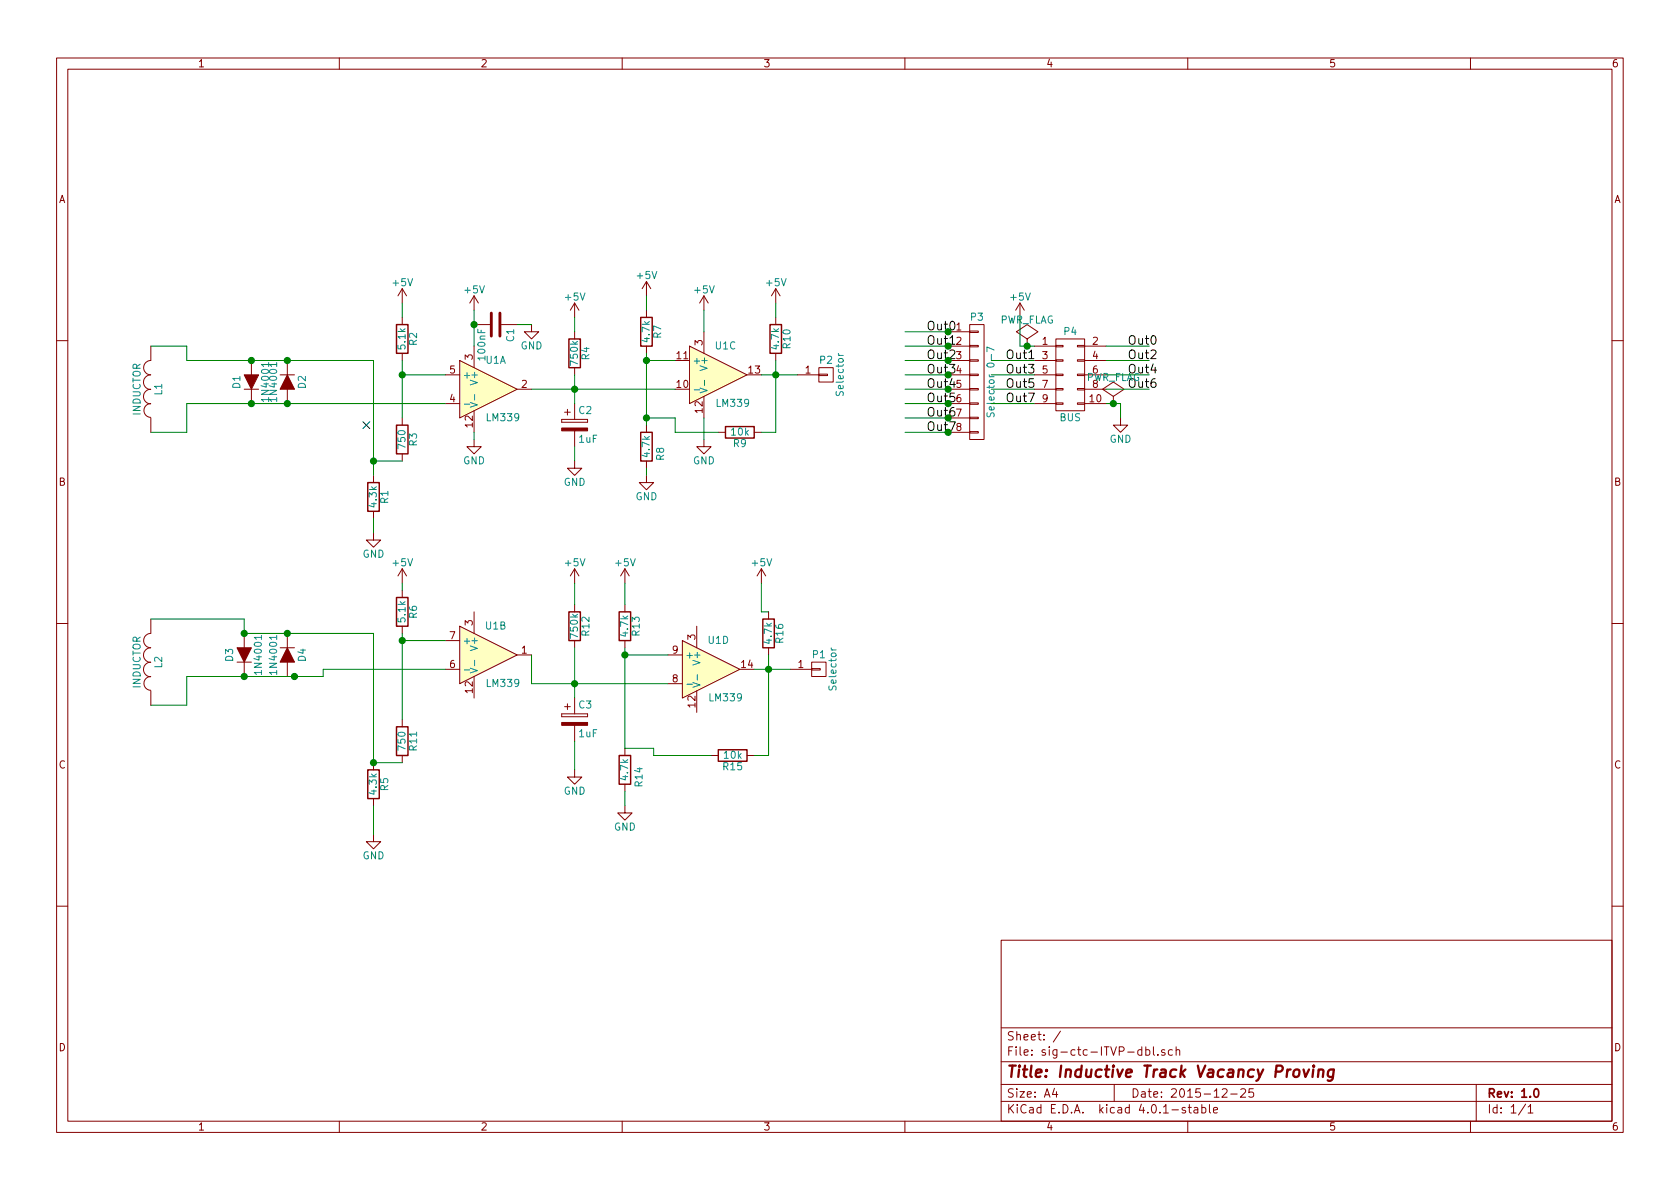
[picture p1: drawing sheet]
EESchema Schematic File Version 2
LIBS:power
LIBS:device
LIBS:transistors
LIBS:conn
LIBS:linear
LIBS:regul
LIBS:74xx
LIBS:cmos4000
LIBS:adc-dac
LIBS:memory
LIBS:xilinx
LIBS:microcontrollers
LIBS:dsp
LIBS:microchip
LIBS:analog_switches
LIBS:motorola
LIBS:texas
LIBS:intel
LIBS:audio
LIBS:interface
LIBS:digital-audio
LIBS:philips
LIBS:display
LIBS:cypress
LIBS:siliconi
LIBS:opto
LIBS:atmel
LIBS:contrib
LIBS:valves
LIBS:sig-ctc-ITVP-dbl-cache
EELAYER 25 0
EELAYER END
$Descr A4 11693 8268
encoding utf-8
Sheet 1 1
Title "Inductive Track Vacancy Proving"
Date "2015-12-25"
Rev "1.0"
Comp ""
Comment1 ""
Comment2 ""
Comment3 ""
Comment4 ""
$EndDescr
$Comp
L LM339 U1
U 3 1
P 5000 2600
F 0 "U1" H 5050 2800 50  0000 C CNN
F 1 "LM339" H 5100 2400 50  0000 C CNN
F 2 "Housings_DIP:DIP-14_W7.62mm" H 4950 2700 50  0001 C CNN
F 3 "" H 5050 2800 50  0000 C CNN
	3    5000 2600
	1    0    0    -1  
$EndComp
$Comp
L LM339 U1
U 1 1
P 3400 2700
F 0 "U1" H 3450 2900 50  0000 C CNN
F 1 "LM339" H 3500 2500 50  0000 C CNN
F 2 "Housings_DIP:DIP-14_W7.62mm" H 3350 2800 50  0001 C CNN
F 3 "" H 3450 2900 50  0000 C CNN
	1    3400 2700
	1    0    0    -1  
$EndComp
$Comp
L LM339 U1
U 4 1
P 4950 4650
F 0 "U1" H 5000 4850 50  0000 C CNN
F 1 "LM339" H 5050 4450 50  0000 C CNN
F 2 "Housings_DIP:DIP-14_W7.62mm" H 4900 4750 50  0001 C CNN
F 3 "" H 5000 4850 50  0000 C CNN
	4    4950 4650
	1    0    0    -1  
$EndComp
$Comp
L LM339 U1
U 2 1
P 3400 4550
F 0 "U1" H 3450 4750 50  0000 C CNN
F 1 "LM339" H 3500 4350 50  0000 C CNN
F 2 "Housings_DIP:DIP-14_W7.62mm" H 3350 4650 50  0001 C CNN
F 3 "" H 3450 4750 50  0000 C CNN
	2    3400 4550
	1    0    0    -1  
$EndComp
$Comp
L R R2
U 1 1
P 2800 2350
F 0 "R2" V 2880 2350 50  0000 C CNN
F 1 "5.1k" V 2800 2350 50  0000 C CNN
F 2 "Resistors_ThroughHole:Resistor_Horizontal_RM10mm" V 2730 2350 50  0001 C CNN
F 3 "" H 2800 2350 50  0000 C CNN
	1    2800 2350
	1    0    0    -1  
$EndComp
$Comp
L R R3
U 1 1
P 2800 3050
F 0 "R3" V 2880 3050 50  0000 C CNN
F 1 "750" V 2800 3050 50  0000 C CNN
F 2 "Resistors_ThroughHole:Resistor_Horizontal_RM10mm" V 2730 3050 50  0001 C CNN
F 3 "" H 2800 3050 50  0000 C CNN
	1    2800 3050
	1    0    0    -1  
$EndComp
$Comp
L R R1
U 1 1
P 2600 3450
F 0 "R1" V 2680 3450 50  0000 C CNN
F 1 "4.3k" V 2600 3450 50  0000 C CNN
F 2 "Resistors_ThroughHole:Resistor_Horizontal_RM10mm" V 2530 3450 50  0001 C CNN
F 3 "" H 2600 3450 50  0000 C CNN
	1    2600 3450
	1    0    0    -1  
$EndComp
NoConn ~ 2550 2950
$Comp
L D D2
U 1 1
P 2000 2650
F 0 "D2" H 2000 2750 50  0000 C CNN
F 1 "1N4001" H 2000 2550 50  0000 C CNN
F 2 "Diodes_ThroughHole:Diode_DO-41_SOD81_Horizontal_RM10" H 2000 2650 50  0001 C CNN
F 3 "" H 2000 2650 50  0000 C CNN
	1    2000 2650
	0    1    1    0   
$EndComp
$Comp
L D D1
U 1 1
P 1750 2650
F 0 "D1" H 1750 2750 50  0000 C CNN
F 1 "1N4001" H 1750 2550 50  0000 C CNN
F 2 "Diodes_ThroughHole:Diode_DO-41_SOD81_Horizontal_RM10" H 1750 2650 50  0001 C CNN
F 3 "" H 1750 2650 50  0000 C CNN
	1    1750 2650
	0    -1   -1   0   
$EndComp
$Comp
L INDUCTOR L1
U 1 1
P 1050 2700
F 0 "L1" V 1000 2700 50  0000 C CNN
F 1 "INDUCTOR" V 1150 2700 50  0000 C CNN
F 2 "Air_Coils_SML_NEOSID:CST306-3A" H 1050 2700 50  0001 C CNN
F 3 "" H 1050 2700 50  0000 C CNN
	1    1050 2700
	-1   0    0    1   
$EndComp
$Comp
L GND #PWR01
U 1 1
P 3300 3050
F 0 "#PWR01" H 3300 2800 50  0001 C CNN
F 1 "GND" H 3300 2900 50  0000 C CNN
F 2 "" H 3300 3050 50  0000 C CNN
F 3 "" H 3300 3050 50  0000 C CNN
	1    3300 3050
	1    0    0    -1  
$EndComp
$Comp
L GND #PWR02
U 1 1
P 4900 3050
F 0 "#PWR02" H 4900 2800 50  0001 C CNN
F 1 "GND" H 4900 2900 50  0000 C CNN
F 2 "" H 4900 3050 50  0000 C CNN
F 3 "" H 4900 3050 50  0000 C CNN
	1    4900 3050
	1    0    0    -1  
$EndComp
$Comp
L GND #PWR03
U 1 1
P 2600 3700
F 0 "#PWR03" H 2600 3450 50  0001 C CNN
F 1 "GND" H 2600 3550 50  0000 C CNN
F 2 "" H 2600 3700 50  0000 C CNN
F 3 "" H 2600 3700 50  0000 C CNN
	1    2600 3700
	1    0    0    -1  
$EndComp
$Comp
L +5V #PWR04
U 1 1
P 3300 2150
F 0 "#PWR04" H 3300 2000 50  0001 C CNN
F 1 "+5V" H 3300 2290 50  0000 C CNN
F 2 "" H 3300 2150 50  0000 C CNN
F 3 "" H 3300 2150 50  0000 C CNN
	1    3300 2150
	1    0    0    -1  
$EndComp
$Comp
L +5V #PWR05
U 1 1
P 2800 2100
F 0 "#PWR05" H 2800 1950 50  0001 C CNN
F 1 "+5V" H 2800 2240 50  0000 C CNN
F 2 "" H 2800 2100 50  0000 C CNN
F 3 "" H 2800 2100 50  0000 C CNN
	1    2800 2100
	1    0    0    -1  
$EndComp
$Comp
L +5V #PWR06
U 1 1
P 4900 2150
F 0 "#PWR06" H 4900 2000 50  0001 C CNN
F 1 "+5V" H 4900 2290 50  0000 C CNN
F 2 "" H 4900 2150 50  0000 C CNN
F 3 "" H 4900 2150 50  0000 C CNN
	1    4900 2150
	1    0    0    -1  
$EndComp
$Comp
L C C1
U 1 1
P 3450 2250
F 0 "C1" H 3475 2350 50  0000 L CNN
F 1 "100nF" H 3475 2150 50  0000 L CNN
F 2 "Capacitors_ThroughHole:C_Disc_D6_P5" H 3488 2100 50  0001 C CNN
F 3 "" H 3450 2250 50  0000 C CNN
	1    3450 2250
	0    1    1    0   
$EndComp
$Comp
L GND #PWR07
U 1 1
P 3700 2250
F 0 "#PWR07" H 3700 2000 50  0001 C CNN
F 1 "GND" H 3700 2100 50  0000 C CNN
F 2 "" H 3700 2250 50  0000 C CNN
F 3 "" H 3700 2250 50  0000 C CNN
	1    3700 2250
	1    0    0    -1  
$EndComp
$Comp
L R R4
U 1 1
P 4000 2450
F 0 "R4" V 4080 2450 50  0000 C CNN
F 1 "750k" V 4000 2450 50  0000 C CNN
F 2 "Resistors_ThroughHole:Resistor_Horizontal_RM10mm" V 3930 2450 50  0001 C CNN
F 3 "" H 4000 2450 50  0000 C CNN
	1    4000 2450
	1    0    0    -1  
$EndComp
$Comp
L GND #PWR08
U 1 1
P 4000 3200
F 0 "#PWR08" H 4000 2950 50  0001 C CNN
F 1 "GND" H 4000 3050 50  0000 C CNN
F 2 "" H 4000 3200 50  0000 C CNN
F 3 "" H 4000 3200 50  0000 C CNN
	1    4000 3200
	1    0    0    -1  
$EndComp
$Comp
L +5V #PWR09
U 1 1
P 4000 2200
F 0 "#PWR09" H 4000 2050 50  0001 C CNN
F 1 "+5V" H 4000 2340 50  0000 C CNN
F 2 "" H 4000 2200 50  0000 C CNN
F 3 "" H 4000 2200 50  0000 C CNN
	1    4000 2200
	1    0    0    -1  
$EndComp
$Comp
L R R7
U 1 1
P 4500 2300
F 0 "R7" V 4580 2300 50  0000 C CNN
F 1 "4.7k" V 4500 2300 50  0000 C CNN
F 2 "Resistors_ThroughHole:Resistor_Horizontal_RM10mm" V 4430 2300 50  0001 C CNN
F 3 "" H 4500 2300 50  0000 C CNN
	1    4500 2300
	1    0    0    -1  
$EndComp
$Comp
L R R8
U 1 1
P 4500 3100
F 0 "R8" V 4600 3050 50  0000 C CNN
F 1 "4.7k" V 4500 3100 50  0000 C CNN
F 2 "Resistors_ThroughHole:Resistor_Horizontal_RM10mm" V 4430 3100 50  0001 C CNN
F 3 "" H 4500 3100 50  0000 C CNN
	1    4500 3100
	1    0    0    -1  
$EndComp
$Comp
L R R9
U 1 1
P 5150 3000
F 0 "R9" V 5230 3000 50  0000 C CNN
F 1 "10k" V 5150 3000 50  0000 C CNN
F 2 "Resistors_ThroughHole:Resistor_Horizontal_RM10mm" V 5080 3000 50  0001 C CNN
F 3 "" H 5150 3000 50  0000 C CNN
	1    5150 3000
	0    1    1    0   
$EndComp
$Comp
L R R10
U 1 1
P 5400 2350
F 0 "R10" V 5480 2350 50  0000 C CNN
F 1 "4.7k" V 5400 2350 50  0000 C CNN
F 2 "Resistors_ThroughHole:Resistor_Horizontal_RM10mm" V 5330 2350 50  0001 C CNN
F 3 "" H 5400 2350 50  0000 C CNN
	1    5400 2350
	1    0    0    -1  
$EndComp
$Comp
L +5V #PWR010
U 1 1
P 5400 2100
F 0 "#PWR010" H 5400 1950 50  0001 C CNN
F 1 "+5V" H 5400 2240 50  0000 C CNN
F 2 "" H 5400 2100 50  0000 C CNN
F 3 "" H 5400 2100 50  0000 C CNN
	1    5400 2100
	1    0    0    -1  
$EndComp
$Comp
L +5V #PWR011
U 1 1
P 4500 2050
F 0 "#PWR011" H 4500 1900 50  0001 C CNN
F 1 "+5V" H 4500 2190 50  0000 C CNN
F 2 "" H 4500 2050 50  0000 C CNN
F 3 "" H 4500 2050 50  0000 C CNN
	1    4500 2050
	1    0    0    -1  
$EndComp
$Comp
L GND #PWR012
U 1 1
P 4500 3300
F 0 "#PWR012" H 4500 3050 50  0001 C CNN
F 1 "GND" H 4500 3150 50  0000 C CNN
F 2 "" H 4500 3300 50  0000 C CNN
F 3 "" H 4500 3300 50  0000 C CNN
	1    4500 3300
	1    0    0    -1  
$EndComp
$Comp
L CONN_02X05 P4
U 1 1
P 7450 2600
F 0 "P4" H 7450 2900 50  0000 C CNN
F 1 "BUS" H 7450 2300 50  0000 C CNN
F 2 "Pin_Headers:Pin_Header_Straight_2x05" H 7450 1400 50  0001 C CNN
F 3 "" H 7450 1400 50  0000 C CNN
	1    7450 2600
	1    0    0    -1  
$EndComp
$Comp
L +5V #PWR013
U 1 1
P 7100 2200
F 0 "#PWR013" H 7100 2050 50  0001 C CNN
F 1 "+5V" H 7100 2340 50  0000 C CNN
F 2 "" H 7100 2200 50  0000 C CNN
F 3 "" H 7100 2200 50  0000 C CNN
	1    7100 2200
	1    0    0    -1  
$EndComp
$Comp
L GND #PWR014
U 1 1
P 7800 2900
F 0 "#PWR014" H 7800 2650 50  0001 C CNN
F 1 "GND" H 7800 2750 50  0000 C CNN
F 2 "" H 7800 2900 50  0000 C CNN
F 3 "" H 7800 2900 50  0000 C CNN
	1    7800 2900
	1    0    0    -1  
$EndComp
$Comp
L CONN_01X08 P3
U 1 1
P 6800 2650
F 0 "P3" H 6800 3100 50  0000 C CNN
F 1 "Selector 0-7" V 6900 2650 50  0000 C CNN
F 2 "Pin_Headers:Pin_Header_Straight_1x08" H 6800 2650 50  0001 C CNN
F 3 "" H 6800 2650 50  0000 C CNN
	1    6800 2650
	1    0    0    -1  
$EndComp
$Comp
L CONN_01X01 P2
U 1 1
P 5750 2600
F 0 "P2" H 5750 2700 50  0000 C CNN
F 1 "Selector" V 5850 2600 50  0000 C CNN
F 2 "Pin_Headers:Pin_Header_Straight_1x01" H 5750 2600 50  0001 C CNN
F 3 "" H 5750 2600 50  0000 C CNN
	1    5750 2600
	1    0    0    -1  
$EndComp
Text Label 6450 2300 0    60   ~ 0
Out0
Text Label 6450 2400 0    60   ~ 0
Out1
Text Label 6450 2500 0    60   ~ 0
Out2
Text Label 6450 2600 0    60   ~ 0
Out3
Text Label 6450 2700 0    60   ~ 0
Out4
Text Label 6450 2800 0    60   ~ 0
Out5
Text Label 6450 2900 0    60   ~ 0
Out6
Text Label 6450 3000 0    60   ~ 0
Out7
Text Label 7850 2400 0    60   ~ 0
Out0
Text Label 7000 2500 0    60   ~ 0
Out1
Text Label 7850 2500 0    60   ~ 0
Out2
Text Label 7000 2600 0    60   ~ 0
Out3
Text Label 7850 2600 0    60   ~ 0
Out4
Text Label 7000 2700 0    60   ~ 0
Out5
Text Label 7850 2700 0    60   ~ 0
Out6
Text Label 7000 2800 0    60   ~ 0
Out7
$Comp
L PWR_FLAG #FLG015
U 1 1
P 7750 2800
F 0 "#FLG015" H 7750 2895 50  0001 C CNN
F 1 "PWR_FLAG" H 7750 2980 50  0000 C CNN
F 2 "" H 7750 2800 50  0000 C CNN
F 3 "" H 7750 2800 50  0000 C CNN
	1    7750 2800
	1    0    0    -1  
$EndComp
$Comp
L PWR_FLAG #FLG016
U 1 1
P 7150 2400
F 0 "#FLG016" H 7150 2495 50  0001 C CNN
F 1 "PWR_FLAG" H 7150 2580 50  0000 C CNN
F 2 "" H 7150 2400 50  0000 C CNN
F 3 "" H 7150 2400 50  0000 C CNN
	1    7150 2400
	1    0    0    -1  
$EndComp
$Comp
L CP C2
U 1 1
P 4000 2950
F 0 "C2" H 4025 3050 50  0000 L CNN
F 1 "1uF" H 4025 2850 50  0000 L CNN
F 2 "Capacitors_ThroughHole:C_Radial_D5_L6_P2.5" H 4038 2800 50  0001 C CNN
F 3 "" H 4000 2950 50  0000 C CNN
	1    4000 2950
	1    0    0    -1  
$EndComp
$Comp
L INDUCTOR L2
U 1 1
P 1050 4600
F 0 "L2" V 1000 4600 50  0000 C CNN
F 1 "INDUCTOR" V 1150 4600 50  0000 C CNN
F 2 "Air_Coils_SML_NEOSID:CST306-3A" H 1050 4600 50  0001 C CNN
F 3 "" H 1050 4600 50  0000 C CNN
	1    1050 4600
	-1   0    0    1   
$EndComp
$Comp
L D D3
U 1 1
P 1700 4550
F 0 "D3" H 1700 4650 50  0000 C CNN
F 1 "1N4001" H 1700 4450 50  0000 C CNN
F 2 "Diodes_ThroughHole:Diode_DO-41_SOD81_Horizontal_RM10" H 1700 4550 50  0001 C CNN
F 3 "" H 1700 4550 50  0000 C CNN
	1    1700 4550
	0    -1   -1   0   
$EndComp
$Comp
L D D4
U 1 1
P 2000 4550
F 0 "D4" H 2000 4650 50  0000 C CNN
F 1 "1N4001" H 2000 4450 50  0000 C CNN
F 2 "Diodes_ThroughHole:Diode_DO-41_SOD81_Horizontal_RM10" H 2000 4550 50  0001 C CNN
F 3 "" H 2000 4550 50  0000 C CNN
	1    2000 4550
	0    1    1    0   
$EndComp
$Comp
L GND #PWR017
U 1 1
P 2600 5800
F 0 "#PWR017" H 2600 5550 50  0001 C CNN
F 1 "GND" H 2600 5650 50  0000 C CNN
F 2 "" H 2600 5800 50  0000 C CNN
F 3 "" H 2600 5800 50  0000 C CNN
	1    2600 5800
	1    0    0    -1  
$EndComp
$Comp
L R R5
U 1 1
P 2600 5450
F 0 "R5" V 2680 5450 50  0000 C CNN
F 1 "4.3k" V 2600 5450 50  0000 C CNN
F 2 "Resistors_ThroughHole:Resistor_Horizontal_RM10mm" V 2530 5450 50  0001 C CNN
F 3 "" H 2600 5450 50  0000 C CNN
	1    2600 5450
	1    0    0    -1  
$EndComp
$Comp
L R R11
U 1 1
P 2800 5150
F 0 "R11" V 2880 5150 50  0000 C CNN
F 1 "750" V 2800 5150 50  0000 C CNN
F 2 "Resistors_ThroughHole:Resistor_Horizontal_RM10mm" V 2730 5150 50  0001 C CNN
F 3 "" H 2800 5150 50  0000 C CNN
	1    2800 5150
	1    0    0    -1  
$EndComp
$Comp
L R R6
U 1 1
P 2800 4250
F 0 "R6" V 2880 4250 50  0000 C CNN
F 1 "5.1k" V 2800 4250 50  0000 C CNN
F 2 "Resistors_ThroughHole:Resistor_Horizontal_RM10mm" V 2730 4250 50  0001 C CNN
F 3 "" H 2800 4250 50  0000 C CNN
	1    2800 4250
	1    0    0    -1  
$EndComp
$Comp
L +5V #PWR018
U 1 1
P 2800 4050
F 0 "#PWR018" H 2800 3900 50  0001 C CNN
F 1 "+5V" H 2800 4190 50  0000 C CNN
F 2 "" H 2800 4050 50  0000 C CNN
F 3 "" H 2800 4050 50  0000 C CNN
	1    2800 4050
	1    0    0    -1  
$EndComp
Wire Wire Line
	1300 2800 3100 2800
Connection ~ 2000 2800
Wire Wire Line
	3100 2600 2800 2600
Wire Wire Line
	2800 2500 2800 2900
Connection ~ 2800 2600
Wire Wire Line
	2600 2500 2600 3300
Wire Wire Line
	1300 2500 2600 2500
Connection ~ 2000 2500
Wire Wire Line
	2600 3200 2800 3200
Connection ~ 1750 2500
Connection ~ 1750 2800
Wire Wire Line
	1300 2500 1300 2400
Wire Wire Line
	1300 2400 1050 2400
Wire Wire Line
	1050 3000 1300 3000
Wire Wire Line
	1300 3000 1300 2800
Wire Wire Line
	3300 2150 3300 2400
Connection ~ 3300 2250
Wire Wire Line
	3600 2250 3700 2250
Wire Wire Line
	3300 3000 3300 3050
Wire Wire Line
	4900 2900 4900 3050
Wire Wire Line
	2800 2100 2800 2200
Wire Wire Line
	4900 2150 4900 2300
Wire Wire Line
	4000 3100 4000 3200
Wire Wire Line
	4000 2200 4000 2300
Wire Wire Line
	4700 2500 4500 2500
Wire Wire Line
	4500 2450 4500 2950
Wire Wire Line
	5000 3000 4700 3000
Wire Wire Line
	4700 3000 4700 2900
Wire Wire Line
	4700 2900 4500 2900
Connection ~ 4500 2500
Connection ~ 4500 2900
Wire Wire Line
	5300 2600 5550 2600
Wire Wire Line
	5400 2500 5400 3000
Connection ~ 5400 2600
Wire Wire Line
	5400 2100 5400 2200
Wire Wire Line
	4500 2050 4500 2150
Wire Wire Line
	4500 3250 4500 3300
Wire Wire Line
	2600 3600 2600 3700
Connection ~ 2600 3200
Wire Wire Line
	7100 2200 7100 2400
Wire Wire Line
	7100 2400 7200 2400
Wire Wire Line
	7700 2800 7800 2800
Wire Wire Line
	7800 2800 7800 2900
Wire Wire Line
	6300 3000 6600 3000
Wire Wire Line
	6300 2900 6600 2900
Wire Wire Line
	6300 2800 6600 2800
Wire Wire Line
	6300 2700 6600 2700
Wire Wire Line
	6300 2600 6600 2600
Wire Wire Line
	6300 2500 6600 2500
Wire Wire Line
	6300 2400 6600 2400
Wire Wire Line
	6300 2300 6600 2300
Wire Wire Line
	7200 2500 6900 2500
Wire Wire Line
	7200 2600 6900 2600
Wire Wire Line
	7200 2700 6900 2700
Wire Wire Line
	7200 2800 6900 2800
Wire Wire Line
	7700 2400 8000 2400
Wire Wire Line
	8000 2500 7700 2500
Wire Wire Line
	7700 2600 8000 2600
Wire Wire Line
	7700 2700 8000 2700
Connection ~ 7750 2800
Connection ~ 7150 2400
Wire Wire Line
	3700 2700 4700 2700
Wire Wire Line
	4000 2600 4000 2800
Connection ~ 4000 2700
Connection ~ 6600 2300
Connection ~ 6600 2400
Connection ~ 6600 2500
Connection ~ 6600 2600
Connection ~ 6600 2700
Connection ~ 6600 2800
Connection ~ 6600 2900
Connection ~ 6600 3000
Wire Wire Line
	5400 3000 5300 3000
Wire Wire Line
	1050 4300 1700 4300
Wire Wire Line
	1700 4300 1700 4400
Wire Wire Line
	1700 4400 2600 4400
Wire Wire Line
	2600 4400 2600 5300
Connection ~ 2000 4400
Wire Wire Line
	2600 5300 2800 5300
Wire Wire Line
	2800 5000 2800 4400
Wire Wire Line
	3100 4450 2800 4450
Connection ~ 2800 4450
Wire Wire Line
	2800 4050 2800 4100
Wire Wire Line
	3100 4650 2250 4650
Wire Wire Line
	2250 4650 2250 4700
Wire Wire Line
	2250 4700 2000 4700
Wire Wire Line
	1300 4700 2050 4700
Connection ~ 2050 4700
Wire Wire Line
	1300 4700 1300 4900
Wire Wire Line
	1300 4900 1050 4900
Connection ~ 1700 4700
Connection ~ 1700 4400
Connection ~ 2600 5300
Wire Wire Line
	2600 5600 2600 5800
$Comp
L R R12
U 1 1
P 4000 4350
F 0 "R12" V 4080 4350 50  0000 C CNN
F 1 "750k" V 4000 4350 50  0000 C CNN
F 2 "Resistors_ThroughHole:Resistor_Horizontal_RM10mm" V 3930 4350 50  0001 C CNN
F 3 "" H 4000 4350 50  0000 C CNN
	1    4000 4350
	1    0    0    -1  
$EndComp
$Comp
L CP C3
U 1 1
P 4000 5000
F 0 "C3" H 4025 5100 50  0000 L CNN
F 1 "1uF" H 4025 4900 50  0000 L CNN
F 2 "Capacitors_ThroughHole:C_Radial_D5_L6_P2.5" H 4038 4850 50  0001 C CNN
F 3 "" H 4000 5000 50  0000 C CNN
	1    4000 5000
	1    0    0    -1  
$EndComp
$Comp
L GND #PWR019
U 1 1
P 4000 5350
F 0 "#PWR019" H 4000 5100 50  0001 C CNN
F 1 "GND" H 4000 5200 50  0000 C CNN
F 2 "" H 4000 5350 50  0000 C CNN
F 3 "" H 4000 5350 50  0000 C CNN
	1    4000 5350
	1    0    0    -1  
$EndComp
$Comp
L +5V #PWR020
U 1 1
P 4000 4050
F 0 "#PWR020" H 4000 3900 50  0001 C CNN
F 1 "+5V" H 4000 4190 50  0000 C CNN
F 2 "" H 4000 4050 50  0000 C CNN
F 3 "" H 4000 4050 50  0000 C CNN
	1    4000 4050
	1    0    0    -1  
$EndComp
$Comp
L +5V #PWR021
U 1 1
P 4350 4050
F 0 "#PWR021" H 4350 3900 50  0001 C CNN
F 1 "+5V" H 4350 4190 50  0000 C CNN
F 2 "" H 4350 4050 50  0000 C CNN
F 3 "" H 4350 4050 50  0000 C CNN
	1    4350 4050
	1    0    0    -1  
$EndComp
$Comp
L R R13
U 1 1
P 4350 4350
F 0 "R13" V 4430 4350 50  0000 C CNN
F 1 "4.7k" V 4350 4350 50  0000 C CNN
F 2 "Resistors_ThroughHole:Resistor_Horizontal_RM10mm" V 4280 4350 50  0001 C CNN
F 3 "" H 4350 4350 50  0000 C CNN
	1    4350 4350
	1    0    0    -1  
$EndComp
$Comp
L GND #PWR022
U 1 1
P 4350 5600
F 0 "#PWR022" H 4350 5350 50  0001 C CNN
F 1 "GND" H 4350 5450 50  0000 C CNN
F 2 "" H 4350 5600 50  0000 C CNN
F 3 "" H 4350 5600 50  0000 C CNN
	1    4350 5600
	1    0    0    -1  
$EndComp
$Comp
L R R14
U 1 1
P 4350 5350
F 0 "R14" V 4450 5300 50  0000 C CNN
F 1 "4.7k" V 4350 5350 50  0000 C CNN
F 2 "Resistors_ThroughHole:Resistor_Horizontal_RM10mm" V 4280 5350 50  0001 C CNN
F 3 "" H 4350 5350 50  0000 C CNN
	1    4350 5350
	1    0    0    -1  
$EndComp
$Comp
L R R15
U 1 1
P 5100 5250
F 0 "R15" V 5180 5250 50  0000 C CNN
F 1 "10k" V 5100 5250 50  0000 C CNN
F 2 "Resistors_ThroughHole:Resistor_Horizontal_RM10mm" V 5030 5250 50  0001 C CNN
F 3 "" H 5100 5250 50  0000 C CNN
	1    5100 5250
	0    1    1    0   
$EndComp
$Comp
L R R16
U 1 1
P 5350 4400
F 0 "R16" V 5430 4400 50  0000 C CNN
F 1 "4.7k" V 5350 4400 50  0000 C CNN
F 2 "Resistors_ThroughHole:Resistor_Horizontal_RM10mm" V 5280 4400 50  0001 C CNN
F 3 "" H 5350 4400 50  0000 C CNN
	1    5350 4400
	1    0    0    -1  
$EndComp
$Comp
L CONN_01X01 P1
U 1 1
P 5700 4650
F 0 "P1" H 5700 4750 50  0000 C CNN
F 1 "Selector" V 5800 4650 50  0000 C CNN
F 2 "Pin_Headers:Pin_Header_Straight_1x01" H 5700 4650 50  0001 C CNN
F 3 "" H 5700 4650 50  0000 C CNN
	1    5700 4650
	1    0    0    -1  
$EndComp
$Comp
L +5V #PWR023
U 1 1
P 5300 4050
F 0 "#PWR023" H 5300 3900 50  0001 C CNN
F 1 "+5V" H 5300 4190 50  0000 C CNN
F 2 "" H 5300 4050 50  0000 C CNN
F 3 "" H 5300 4050 50  0000 C CNN
	1    5300 4050
	1    0    0    -1  
$EndComp
Wire Wire Line
	5300 4050 5300 4250
Wire Wire Line
	5300 4250 5350 4250
Wire Wire Line
	5500 4650 5250 4650
Wire Wire Line
	5350 4550 5350 5250
Connection ~ 5350 4650
Wire Wire Line
	5350 5250 5250 5250
Wire Wire Line
	4950 5250 4550 5250
Wire Wire Line
	4550 5250 4550 5200
Wire Wire Line
	4550 5200 4350 5200
Wire Wire Line
	4350 5200 4350 4500
Wire Wire Line
	4650 4750 3700 4750
Wire Wire Line
	3700 4750 3700 4550
Wire Wire Line
	4000 4500 4000 4850
Connection ~ 4000 4750
Wire Wire Line
	4000 4050 4000 4200
Wire Wire Line
	4350 4050 4350 4200
Wire Wire Line
	4650 4550 4350 4550
Connection ~ 4350 4550
Wire Wire Line
	4350 5500 4350 5600
Wire Wire Line
	4000 5350 4000 5150
$EndSCHEMATC
